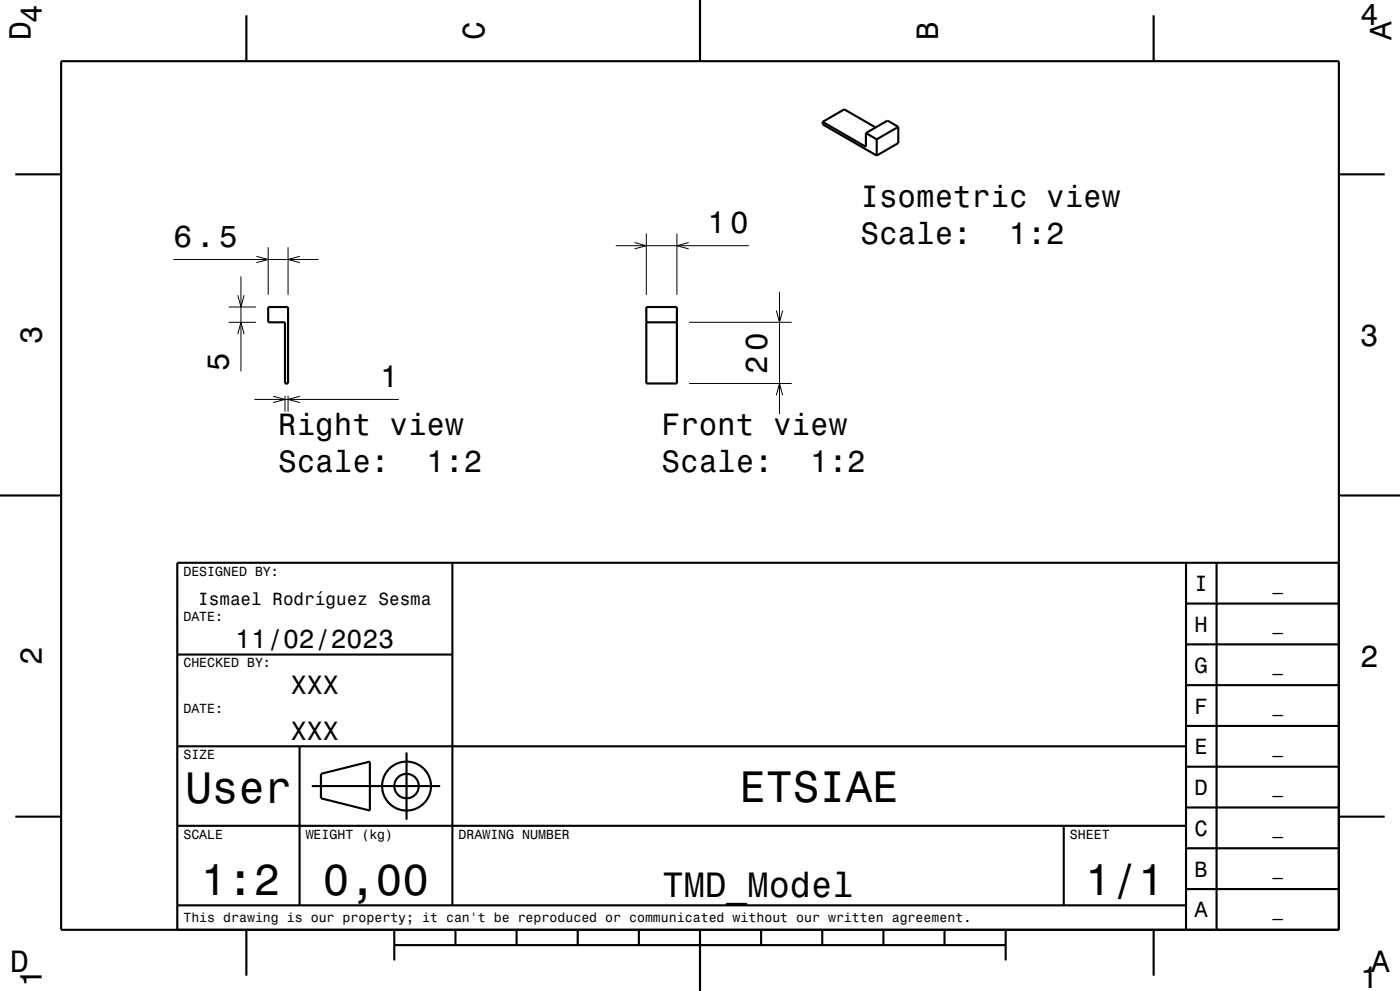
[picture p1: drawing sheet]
<svg xmlns="http://www.w3.org/2000/svg" width="229mm" height="162mm" viewBox="0 0 229 162" stroke-linecap="round" stroke-linejoin="round" font-family="sans-serif">
<g fill="none" stroke="#000" stroke-width=".16">
<path d="M103.8 39.7l1.9 .5-1.9 .5M105.7 38.2v10M110.7 38.2v10M112.7 39.7l-2 .5 2 .5M28.4 42.4h23.7M37.4 52.7h4.5M37.4 50.2h4.5M38.9 48.3l.5 1.9 .5-1.9M38.9 54.6l.5-1.9 .5 1.9M39.4 45.2v15.5M41.9 41.9l2 .5-2 .5M43.9 40.4v7.8"/>
<path d="M47.1 40.4v7.8M49.1 41.9l-2 .5 2 .5M100.7 40.2h21.8M112.7 52.7h16.8M127 50.8l.5 1.9 .5-1.9M127.5 47.7v20M41.6 65.3h23.6M44.7 64.8l1.9 .5-1.9 .5M46.6 64.7v2.6M47.1 64.7v2.6M49.1 64.8l-2 .5 2 .5M112.7 62.7h16.8"/>
<path d="M127 64.6l.5-1.9 .5 1.9"/>
</g>
<g fill="none" stroke="#000" stroke-width=".35">
<path d="M10 10h209v142h-209zM40.3 2.5v7.5M114.5 0v10M134.6 19.9v.4l8.8 5.1M134.6 19.9l7 4.1v-2.2M134.6 19.9l3.5-2 5.1 2.9M188.7 2.5v7.5M2.5 28.5h7.5M141.6 21.8l1.8 1M143.4 22.8v2.6M146.9 20.7v2.7l-3.5 2M146.9 20.7l-3.5 2.1"/>
<path d="M146.9 20.7l-1.7-1-3.6 2.1M219 28.5h7.5M43.9 50.2h3.2v12.5h-.5v-10h-2.7zM105.7 50.2h5v12.5h-5zM105.7 52.7h5M0 81h10M74 92v56M194 98.7h25M194 92v60M199 92v60M219 81h10M219 92h-190v60"/>
<path d="M29 107h45M194 118.7h25M194 112h25M194 105.3h25M2.5 133.5h7.5M29 135h165M29 122h165M49 122v26M51 128.5h21M52.5 126.5l8-2v8l-8-2zM66.5 123v11M174 135v13"/>
<path d="M194 138.7h25M194 132h25M194 125.3h25M219 133.5h7.5M29 148h165M40.3 152v7.5M64.5 154.5h100M64.5 152v5M74.5 152v2.5M84.5 152v2.5M94.5 152v2.5M104.5 152v2.5"/>
<path d="M114.5 152v10M124.5 152v2.5M134.5 152v2.5M144.5 152v2.5M154.5 152v2.5M164.5 152v5M188.7 152v7.5M194 145.3h25"/>
<circle cx="66.5" cy="128.5" r="2"/>
<circle cx="66.5" cy="128.5" r="4"/>
</g>
<g font-size="7.2">
<text x="30.3" y="131.3">User</text>
<text x="121" y="131.1">ETSIAE</text>
<text x="32.8" y="146.3">1:2</text>
<text x="52.8" y="146.3">0,00</text>
<text x="177.5" y="146.3">1/1</text>
</g>
<text font-size="5.8" x="108.4" y="146.6">TMD_Model</text>
<g font-size="5">
<text x="6.8" y="3.8" transform="rotate(-90 6.8 3.8)">4</text>
<text x="222.5" y="4.1">4</text>
<text x="5" y="6.5" transform="rotate(-90 5 6.5)">D</text>
<text x="79.2" y="6.5" transform="rotate(-90 79.2 6.5)">C</text>
<text x="153.4" y="6.5" transform="rotate(-90 153.4 6.5)">B</text>
<text x="227.6" y="6.5" transform="rotate(-90 227.6 6.5)">A</text>
<text x="140.8" y="33.8">Isometric view</text>
<text x="28.4" y="40.4">6.5</text>
<text x="115.7" y="38.2">10</text>
<text x="140.8" y="39.8">Scale:</text>
<text x="165" y="39.8">1:2</text>
<text x="6.8" y="56.3" transform="rotate(-90 6.8 56.3)">3</text>
<text x="222.5" y="56.6">3</text>
<text x="37.4" y="60.7" transform="rotate(-90 37.4 60.7)">5</text>
<text x="62.2" y="63.3">1</text>
<text x="125.5" y="61.1" transform="rotate(-90 125.5 61.1)">20</text>
<text x="45.5" y="71">Right view</text>
<text x="108.2" y="71">Front view</text>
<text x="45.5" y="77.1">Scale:</text>
<text x="69.8" y="77.1">1:2</text>
<text x="108.2" y="77.1">Scale:</text>
<text x="132.5" y="77.1">1:2</text>
<text x="6.8" y="108.8" transform="rotate(-90 6.8 108.8)">2</text>
<text x="222.5" y="109.1">2</text>
<text x="1.7" y="158.8">D</text>
<text x="6.8" y="161.3" transform="rotate(-90 6.8 161.3)">1</text>
<text x="222.5" y="161.6">1</text>
<text x="224.3" y="158.8">A</text>
</g>
<g font-size="4.3">
<text x="38.5" y="106">11/02/2023</text>
<text x="47.6" y="113.5">XXX</text>
<text x="47.6" y="121">XXX</text>
</g>
<g font-size="3.6">
<text x="195.4" y="96.6">I</text>
<text x="195.4" y="103.3">H</text>
<text x="195.4" y="110">G</text>
<text x="195.4" y="116.6">F</text>
<text x="195.4" y="123.3">E</text>
<text x="195.4" y="130">D</text>
<text x="195.4" y="136.6">C</text>
<text x="195.4" y="143.3">B</text>
<text x="195.4" y="150">A</text>
</g>
<g font-size="2.9">
<text x="32.4" y="98.8">Ismael Rodríguez Sesma</text>
<text x="208.1" y="96.4">_</text>
<text x="208.1" y="103">_</text>
<text x="208.1" y="109.7">_</text>
<text x="208.1" y="116.4">_</text>
<text x="208.1" y="123">_</text>
<text x="208.1" y="129.7">_</text>
<text x="208.1" y="136.4">_</text>
<text x="208.1" y="143.1">_</text>
<text x="208.1" y="149.7">_</text>
</g>
<g font-size="2.2">
<text x="30" y="94.1">DESIGNED BY:</text>
<text x="30" y="101.6">DATE:</text>
<text x="30" y="109.1">CHECKED BY:</text>
<text x="30" y="116.6">DATE:</text>
<text x="30" y="124.1">SIZE</text>
<text x="30" y="137.1">SCALE</text>
<text x="50" y="137.1">WEIGHT (kg)</text>
<text x="75" y="137.1">DRAWING NUMBER</text>
<text x="175" y="137.1">SHEET</text>
<text x="30" y="150.8">This drawing is our property; it can't be reproduced or communicated without our written agreement.</text>
</g>
</svg>
